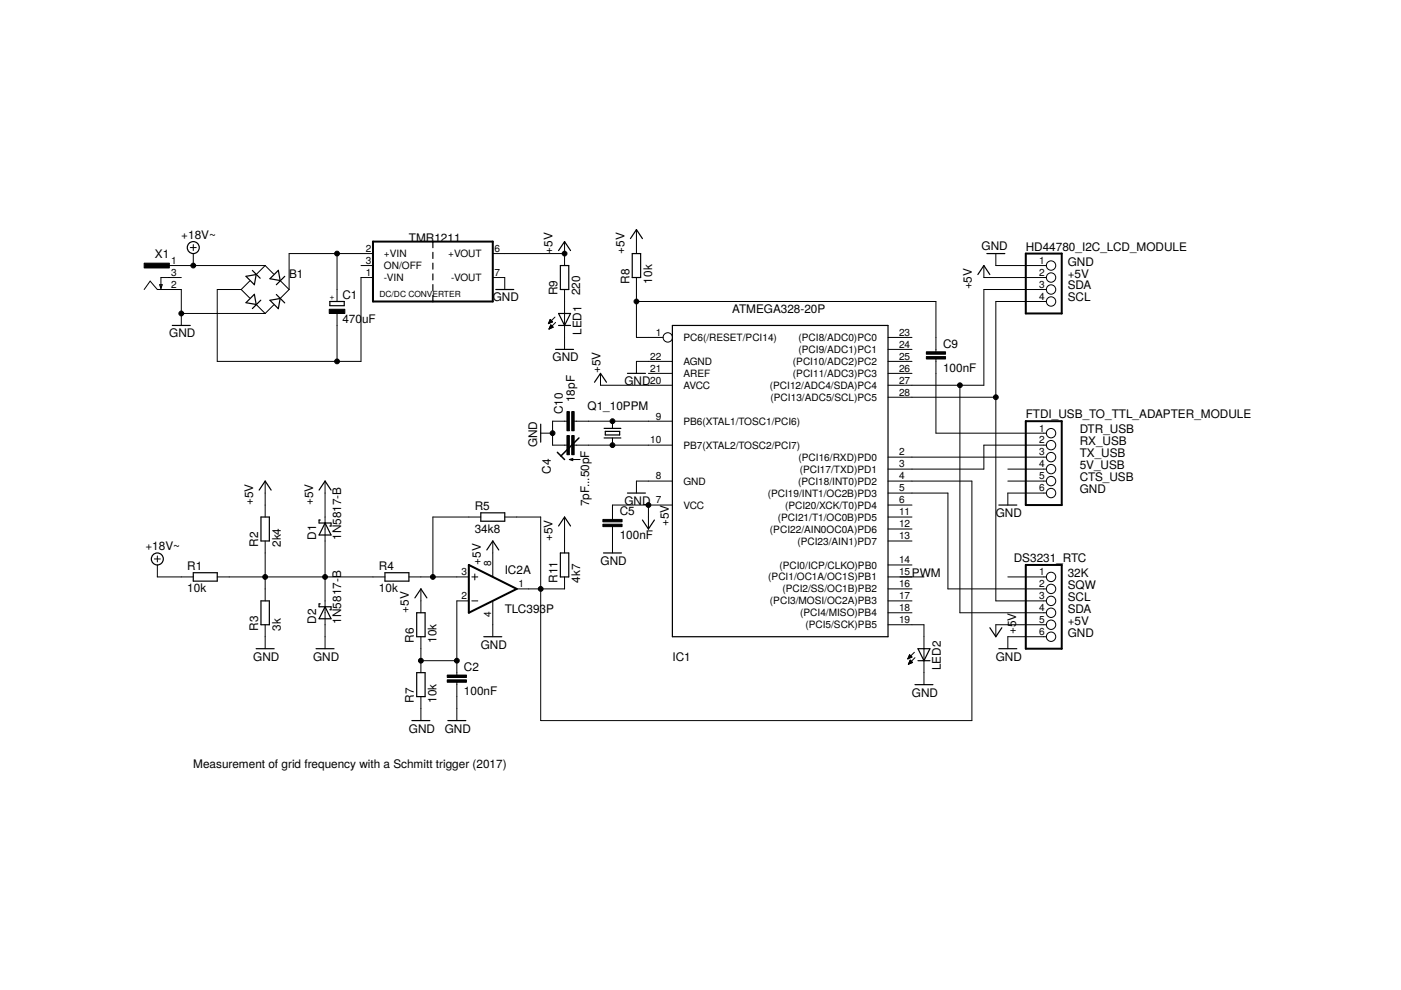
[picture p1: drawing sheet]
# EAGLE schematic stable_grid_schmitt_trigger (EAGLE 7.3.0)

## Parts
B1  B-DIL  [B-DIL]
C1  470uF  CPOL-EU085CS-1AR  [085CS_1AR]
C2  100nF  C-EU025-024X044  [C025-024X044]
C4  7pF...50pF  C-TRIMM808  [CTRIM808-BC]
C5  100nF  C-EU025-024X044  [C025-024X044]
C9  100nF  C-EU025-024X044  [C025-024X044]
C10  18pF  C-EU025-024X044  [C025-024X044]
D1  1N5817-B  [DO41-7.6]
D2  1N5817-B  [DO41-7.6]
DS3231_RTC  PINHD-1X6  [1X06]
FTDI_USB_TO_TTL_ADAPTER_MODULE  PINHD-1X6  [1X06]
HD44780_I2C_LCD_MODULE  PINHD-1X4  [1X04]
IC1  ATMEGA328-20P  [DIL28-3]
IC2  TLC393P  [DIL08]
LED1  LAP4-BOTTOM  [P47F-BOTTOM]
LED2  LAP4-BOTTOM  [P47F-BOTTOM]
Q1_10PPM  CRYSTALHC49S  [HC49/S]
R1  10k  R-EU_M0805  [M0805]
R2  2k4  R-EU_M0805  [M0805]
R3  3k  R-EU_M0805  [M0805]
R4  10k  R-EU_M0805  [M0805]
R5  34k8  R-EU_M0805  [M0805]
R6  10k  R-EU_M0805  [M0805]
R7  10k  R-EU_M0805  [M0805]
R8  10k  R-EU_M0805  [M0805]
R9  220  R-EU_M0805  [M0805]
R11  4k7  R-EU_M0805  [M0805]
SPS1  TMR1211  [TRACO_SIP-8]
X1  733980-62  [733980-62]

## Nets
5V_USB: FTDI_USB_TO_TTL_ADAPTER_MODULE.4
32K: DS3231_RTC.1
+5V: C5.1 D1.C DS3231_RTC.5 HD44780_I2C_LCD_MODULE.2 IC1.7(VCC) IC1.20(AVCC) IC2.8(P:V+) R2.2 R6.2 R8.2 R9.2 R11.2 SPS1.6(+VOUT)
+18V: B1.AC1 R1.1 X1.1 ; supply symbol labelled +18V~
CTS_USB: FTDI_USB_TO_TTL_ADAPTER_MODULE.5
DTR_USB: C9.2 FTDI_USB_TO_TTL_ADAPTER_MODULE.1
GND: B1.AC2 C2.2 C4.1(E) C5.2 C10.1 D2.A DS3231_RTC.6 FTDI_USB_TO_TTL_ADAPTER_MODULE.6 HD44780_I2C_LCD_MODULE.1 IC1.8(GND) IC1.22(AGND) IC2.4(P:V-) LED1.C LED2.C R3.1 R7.1 SPS1.7(-VOUT) X1.2
N$1: B1.+ C1.+ SPS1.2(+VIN)
N$2: IC2.3(A:+IN) R4.2 R5.1
N$3: D1.A D2.C R1.2 R2.1 R3.2 R4.1
N$4: C10.2 IC1.9(PB6(XTAL1/TOSC1/PCI6)) Q1_10PPM.2
N$5: C2.1 IC2.2(A:-IN) R6.1 R7.2
N$6: IC1.19((PCI5/SCK)PB5) LED2.A
N$7: LED1.A R9.1
N$8: C4.2(A) IC1.10(PB7(XTAL2/TOSC2/PCI7)) Q1_10PPM.1
N$9: IC1.4((PCI18/INT0)PD2) IC2.1(A:OUT) R5.2 R11.1
N$10: C9.1 IC1.1(PC6(/RESET/PCI14)) R8.1
N$11: B1.- C1.- SPS1.1(-VIN)
RX_USB: FTDI_USB_TO_TTL_ADAPTER_MODULE.2 IC1.3((PCI17/TXD)PD1)
SCL: DS3231_RTC.3 HD44780_I2C_LCD_MODULE.4 IC1.28((PCI13/ADC5/SCL)PC5)
SDA: DS3231_RTC.4 HD44780_I2C_LCD_MODULE.3 IC1.27((PCI12/ADC4/SDA)PC4)
SQW: DS3231_RTC.2 IC1.5((PCI19/INT1/OC2B)PD3)
TX_USB: FTDI_USB_TO_TTL_ADAPTER_MODULE.3 IC1.2((PCI16/RXD)PD0)
Unconnected: IC1.6((PCI20/XCK/T0)PD4) IC1.11((PCI21/T1/OC0B)PD5) IC1.12((PCI22/AIN0OC0A)PD6) IC1.13((PCI23/AIN1)PD7) IC1.14((PCI0/ICP/CLKO)PB0) IC1.15((PCI1/OC1A/OC1S)PB1) IC1.16((PCI2/SS/OC1B)PB2) IC1.17((PCI3/MOSI/OC2A)PB3) IC1.18((PCI4/MISO)PB4) IC1.21(AREF) IC1.23((PCI8/ADC0)PC0) IC1.24((PCI9/ADC1)PC1) IC1.25((PCI10/ADC2)PC2) IC1.26((PCI11/ADC3)PC3) IC2.5(B:+IN) IC2.6(B:-IN) IC2.7(B:OUT) SPS1.3(ON/OFF) X1.3

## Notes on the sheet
- Measurement of grid frequency with a Schmitt trigger (2017)
